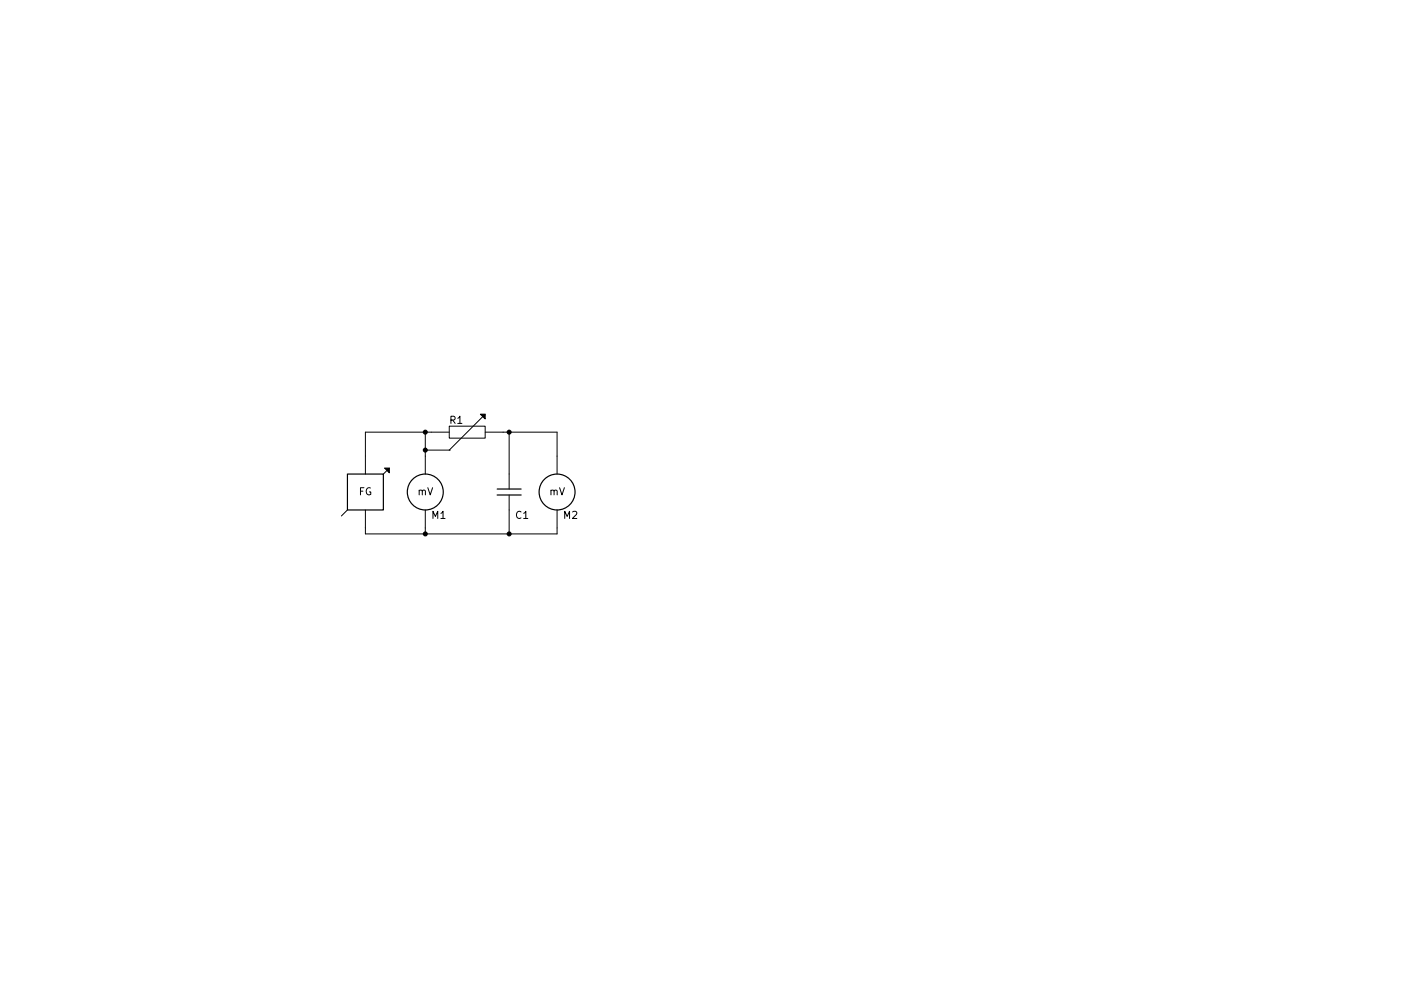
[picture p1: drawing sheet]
EESchema Schematic File Version 2
LIBS:elm
LIBS:power
LIBS:device
LIBS:transistors
LIBS:conn
LIBS:linear
LIBS:regul
LIBS:74xx
LIBS:cmos4000
LIBS:adc-dac
LIBS:memory
LIBS:xilinx
LIBS:special
LIBS:microcontrollers
LIBS:dsp
LIBS:microchip
LIBS:analog_switches
LIBS:motorola
LIBS:texas
LIBS:intel
LIBS:audio
LIBS:interface
LIBS:digital-audio
LIBS:philips
LIBS:display
LIBS:cypress
LIBS:siliconi
LIBS:opto
LIBS:atmel
LIBS:contrib
LIBS:valves
LIBS:RC_au-cache
EELAYER 27 0
EELAYER END
$Descr A4 11693 8268
encoding utf-8
Sheet 1 1
Title ""
Date "8 dec 2014"
Rev ""
Comp ""
Comment1 ""
Comment2 ""
Comment3 ""
Comment4 ""
$EndDescr
$Comp
L FG FG1
U 1 1
P 3050 4100
F 0 "FG1" H 3100 3900 60  0001 L CNN
F 1 "FG" H 3050 4100 60  0001 C CNN
F 2 "~" H 3050 4100 60  0000 C CNN
F 3 "~" H 3050 4100 60  0000 C CNN
	1    3050 4100
	1    0    0    -1  
$EndComp
$Comp
L MV M1
U 1 1
P 3550 4100
F 0 "M1" H 3600 3900 60  0000 L CNN
F 1 "MV" H 3550 4000 60  0001 C CNN
F 2 "~" H 3550 4100 60  0000 C CNN
F 3 "~" H 3550 4100 60  0000 C CNN
	1    3550 4100
	1    0    0    -1  
$EndComp
$Comp
L MV M2
U 1 1
P 4650 4100
F 0 "M2" H 4700 3900 60  0000 L CNN
F 1 "MV" H 4650 4000 60  0001 C CNN
F 2 "~" H 4650 4100 60  0000 C CNN
F 3 "~" H 4650 4100 60  0000 C CNN
	1    4650 4100
	1    0    0    -1  
$EndComp
$Comp
L RP R1
U 1 1
P 3900 3600
F 0 "R1" V 4000 3450 60  0000 L CNN
F 1 "RP" H 4000 3550 60  0001 L CNN
F 2 "~" H 3900 3600 60  0000 C CNN
F 3 "~" H 3900 3600 60  0000 C CNN
	1    3900 3600
	0    1    -1   0   
$EndComp
$Comp
L C C1
U 1 1
P 4250 4100
F 0 "C1" H 4300 3900 60  0000 L CNN
F 1 "C" H 4400 4050 60  0001 L CNN
F 2 "~" H 4250 4100 60  0000 C CNN
F 3 "~" H 4250 4100 60  0000 C CNN
	1    4250 4100
	1    0    0    -1  
$EndComp
Wire Wire Line
	3750 3750 3550 3750
Wire Wire Line
	3550 3600 3550 3800
Connection ~ 3550 3600
Wire Wire Line
	3050 4450 3050 4400
Wire Wire Line
	3550 4400 3550 4450
Connection ~ 3550 4450
Wire Wire Line
	3050 3800 3050 3600
Wire Wire Line
	3050 3600 3600 3600
Connection ~ 3550 3750
Wire Wire Line
	3050 4450 4650 4450
Wire Wire Line
	4650 4450 4650 4400
Wire Wire Line
	4250 4250 4250 4450
Connection ~ 4250 4450
Wire Wire Line
	4200 3600 4650 3600
Wire Wire Line
	4250 3600 4250 3950
Wire Wire Line
	4650 3600 4650 3800
Connection ~ 4250 3600
$EndSCHEMATC
